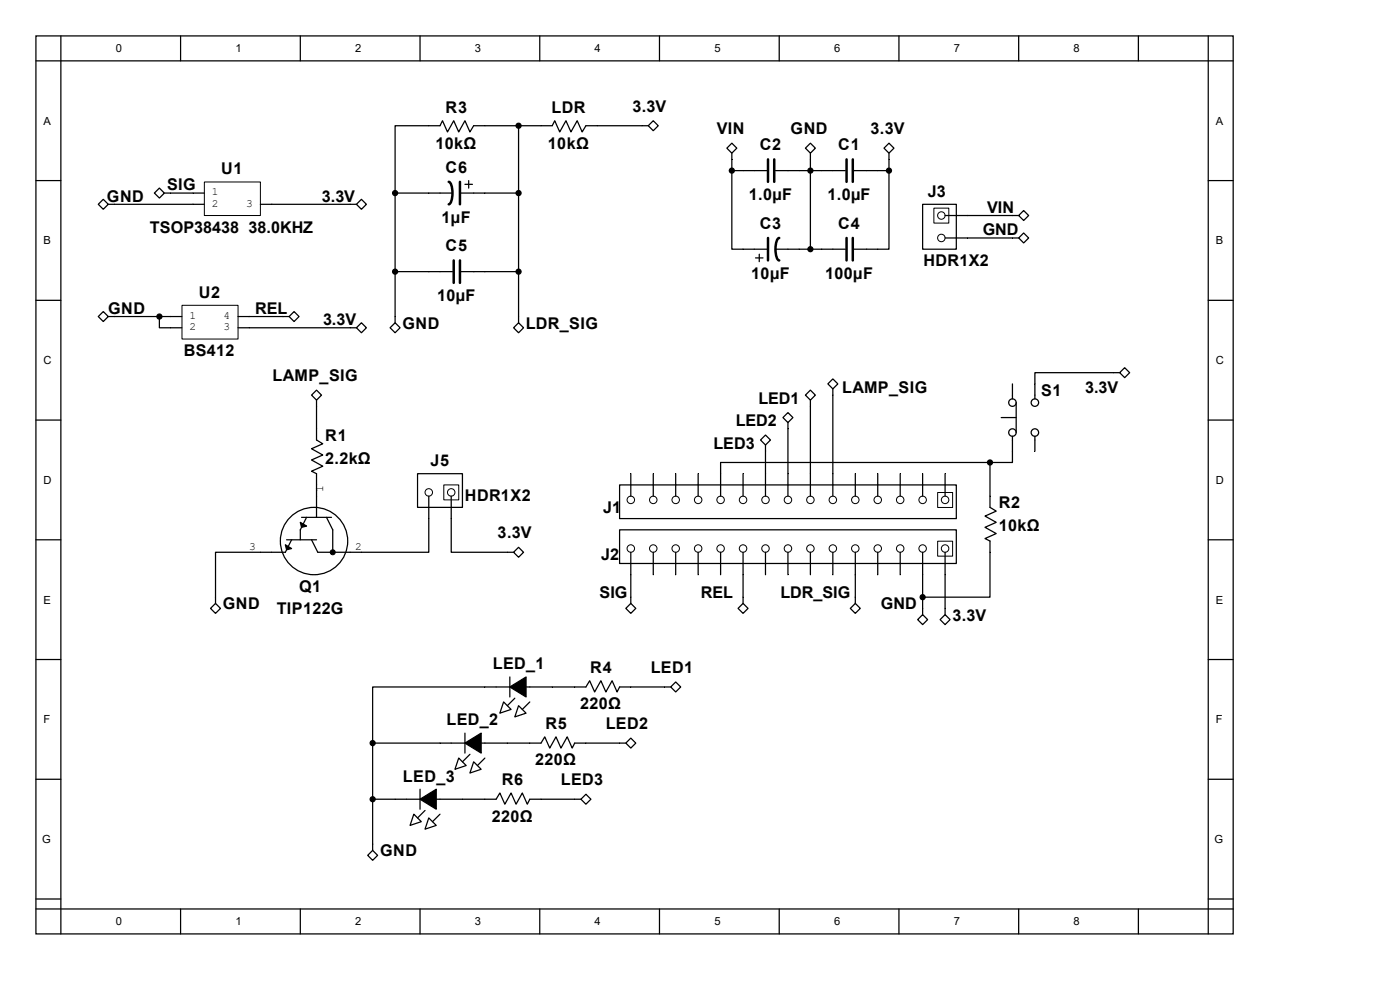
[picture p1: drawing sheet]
<svg xmlns="http://www.w3.org/2000/svg" width="297mm" height="210mm" viewBox="0 0 297 210" stroke-linecap="round" stroke-linejoin="round" font-family="sans-serif">
<g fill="none" stroke="#000" stroke-width=".26">
<path d="M7.6 7.6h254v190.5h-254zM7.6 12.9h254M12.9 7.6v190.5M38.3 7.6v5.3M63.7 7.6v5.3M89.1 7.6v5.3M114.5 7.6v5.3M139.9 7.6v5.3M165.3 7.6v5.3M190.7 7.6v5.3M216.1 7.6v5.3M241.5 7.6v5.3"/>
<path d="M256.3 7.6v190.5M7.6 38.3h5.3M33.8 39.9l1.1 1.1-1.1 1-1-1zM98.6 39.1h1.6M99.4 38.3v1.6M110 26.7v41.8M137.5 26.7l1.1-1.1 1 1.1-1 1zM137.5 26.7h-13.2l-.8 1.3-1.1-2.4-1.3 2.4-1-2.4-1.4 2.4-1-2.4-.5 1.1h-16.7l-.8 1.3-1.1-2.4-1.3 2.4-1-2.4-1.4 2.4-1-2.4-.6 1.1h-9.5v14.3M154.2 31.4l1.1-1 1 1-1 1.1zM155.3 36.2v16.7h7.6M155.3 32.5v3.7M155.3 36.2h7.4"/>
<path d="M164.5 36.2h14.8M170.9 31.4l1-1 1.1 1-1.1 1.1zM171.9 32.5v20.4M181.2 36.2h7.4M188.6 30.4l1.1 1-1.1 1.1-1.1-1.1zM188.6 36.2v16.7h-7.4M188.6 32.5v3.7M256.3 38.3h5.3M21.9 42.3l1.1 1-1.1 1.1-1.1-1.1zM23 43.3h20.3M34.9 41h8.4M55.2 43.3h20.4"/>
<path d="M76.7 42.3l1 1-1 1.1-1.1-1.1zM83.8 41h12.2M83.8 41v27.5M83.8 57.6h12.2M97.6 41h12.4M97.8 57.6h12.2M160.3 54.7h1.6M161.1 53.9v1.6M164.5 52.9h14.8M195.7 43.3h7.2v9.6h-7.2zM200.5 45.7h15.6M200.5 50.5h15.6"/>
<path d="M216.1 50.5l1.1-1.1 1 1.1-1 1zM216.1 45.7l1.1-1 1 1-1 1.1zM7.6 63.7h5.3M21.9 66.1l1.1 1.1-1.1 1-1.1-1zM23 67.2h15.6M33.8 67.2v2.3h4.8M50.5 67.2h10.8M50.5 69.5h25.1M62.4 66.1l1 1.1-1 1-1.1-1zM75.6 69.5l1.1-1 1 1-1 1.1zM82.8 69.5l1-1 1.1 1-1.1 1.1zM109 69.5l1-1 1.1 1-1.1 1.1z"/>
<path d="M237.5 79.1l1.1-1.1 1.1 1.1-1.1 1zM237.5 79.1h-17.9v5.5M256.3 63.7h5.3M7.6 89.1h5.3M66.1 83.8l1.1-1 1 1-1 1.1zM67.2 84.9v8.4l1.3 .8-2.4 1.1 2.4 1.3-2.4 1.1 2.4 1.3-2.4 1.1 1.1 .5v9.2M161.3 93.3l1.1-1 1.1 1-1.1 1.1zM162.4 94.4v10.9M166.1 88.6l1.1-1.1 1 1.1-1 1zM167.2 89.6v15.7M170.9 83.8l1-1 1.1 1-1.1 1.1zM171.9 84.9v20.4"/>
<path d="M176.7 80.4l1 1-1 1.1-1.1-1.1zM176.7 82.5v22.8M210 98.1v9.5l1.3 .8-2.3 1.1 2.3 1.3-2.3 1.1 2.3 1.3-2.3 1 1 .6v11.9h-14.3M210 98.1h-57.1v7.2M212.4 88.6h3.2M214.8 92.6v5.5h-4.8M214.8 81.4v3.2M215.6 85.4v6.4M219.6 92.6v3.1M256.3 89.1h5.3M7.6 114.5h5.3M60.8 114.5h6.4"/>
<path d="M61.9 114.5l-1.4 2.7h-14.8v10.8M64 109.7h6.3M65 109.7l-1.3 2.7v2.1M69.3 109.7l1.3 2.7v4.8M88.6 100.5h9.5v7.1h-9.5zM91 105.3v11.9h-23.6l-1.3-2.7M95.7 105.3v11.9h13.3M109 117.2l1-1.1 1.1 1.1-1.1 1zM131.4 102.9h71.5v7.1h-71.5zM131.4 112.4h71.5v7.1h-71.5zM133.8 100.5v4.8M133.8 117.2v10.8"/>
<path d="M138.6 100.5v4.8M138.6 117.2v4.7M143.4 100.5v4.8M143.4 117.2v4.7M148.1 100.5v4.8M148.1 117.2v4.7M152.9 117.2v4.7M157.6 100.5v4.8M157.6 117.2v10.8M162.4 117.2v4.7M167.2 117.2v4.7M171.9 117.2v4.7"/>
<path d="M176.7 117.2v4.7M181.5 100.5v4.8M181.5 117.2v10.8M186.2 100.5v4.8M186.2 117.2v4.7M191 100.5v4.8M191 117.2v4.7M195.7 100.5v4.8M195.7 117.2v13.2M200.5 100.5v4.8M200.5 117.2v13.2M256.3 114.5h5.3"/>
<path d="M7.6 139.9h5.3M44.7 129.1l1-1.1 1.1 1.1-1.1 1zM132.8 129.1l1-1.1 1.1 1.1-1.1 1zM156.6 129.1l1-1.1 1.1 1.1-1.1 1zM180.4 129.1l1.1-1.1 1 1.1-1 1zM194.7 131.4l1-1 1.1 1-1.1 1.1zM199.4 131.4l1.1-1 1.1 1-1.1 1.1zM256.3 139.9h5.3M79.1 157.6h35.7l.8-1.3 1 2.4 1.4-2.4 1 2.4 1.3-2.4 1.1 2.4 .5-1.1h10.9M79.1 157.6v22.8M98.6 155.5v4.3M106.8 148.9l1.6 1.6-2.4 .8z"/>
<path d="M108.2 143.6v4.2M109.2 148.1l-1.6 1.6M110 149.7l1.6 1.6-2.4 .8zM112.4 148.9l-1.6 1.6M132.8 157.6l1-1 1.1 1-1.1 1.1zM142.3 145.7l1.1-1 1 1-1 1.1zM142.3 145.7h-10.9l-.5 1.1-1-2.4-1.4 2.4-1-2.4-1.3 2.4-1.1-2.4-.8 1.3h-45.2v11.9M7.6 165.3h5.3M79.1 169.5h26.2l.7-1.3 1.1 2.4 1.3-2.4 1.1 2.4 1.3-2.4 1.1 2.4 .5-1.1h10.8M87.8 172.7l1.6 1.6-2.4 .8zM89.1 167.4v4.3M90.2 171.9l-1.6 1.6"/>
<path d="M91 173.5l1.6 1.6-2.4 .8zM93.3 172.7l-1.5 1.6M97.3 160.8l1.6 1.6-2.4 .8zM99.7 160l-1.6 1.6M100.5 161.6l1.6 1.6-2.4 .8zM102.9 160.8l-1.6 1.6M123.2 169.5l1.1-1 1.1 1-1.1 1.1zM256.3 165.3h5.3M7.6 190.7h5.3M7.6 192.8h254M38.3 192.8v5.3M63.7 192.8v5.3"/>
<path d="M78 181.5l1.1-1.1 1 1.1-1 1zM89.1 192.8v5.3M114.5 192.8v5.3M139.9 192.8v5.3M165.3 192.8v5.3M190.7 192.8v5.3M216.1 192.8v5.3M241.5 192.8v5.3M256.3 190.7h5.3"/>
<circle cx="214.8" cy="85.4" r=".79"/>
<circle cx="214.8" cy="91.8" r=".79"/>
<circle cx="219.6" cy="91.8" r=".79"/>
<circle cx="219.6" cy="85.4" r=".79"/>
<circle cx="66.6" cy="114.8" r="7.1"/>
</g>
<g fill="none" stroke="#000" stroke-width=".21">
<path d="M43.3 38.6h11.9v7.1h-11.9zM198.1 44.2h3.2v3.1h-3.2zM38.6 64.8h11.9v7.1h-11.9zM94.1 102.9h3.2v3.1h-3.2zM198.9 104.5h3.2v3.2h-3.2zM198.9 114.8h3.2v3.2h-3.2z"/>
<circle cx="199.7" cy="50.5" r=".79"/>
<circle cx="199.7" cy="45.7" r=".79"/>
<circle cx="91" cy="104.5" r=".79"/>
<circle cx="95.7" cy="104.5" r=".79"/>
<circle cx="133.8" cy="116.4" r=".79"/>
<circle cx="133.8" cy="106" r=".79"/>
<circle cx="138.6" cy="106" r=".79"/>
<circle cx="138.6" cy="116.4" r=".79"/>
<circle cx="143.4" cy="116.4" r=".79"/>
<circle cx="143.4" cy="106" r=".79"/>
<circle cx="148.1" cy="116.4" r=".79"/>
<circle cx="148.1" cy="106" r=".79"/>
<circle cx="152.9" cy="106" r=".79"/>
<circle cx="152.9" cy="116.4" r=".79"/>
<circle cx="157.6" cy="116.4" r=".79"/>
<circle cx="157.6" cy="106" r=".79"/>
<circle cx="162.4" cy="116.4" r=".79"/>
<circle cx="162.4" cy="106" r=".79"/>
<circle cx="167.2" cy="116.4" r=".79"/>
<circle cx="167.2" cy="106" r=".79"/>
<circle cx="171.9" cy="116.4" r=".79"/>
<circle cx="171.9" cy="106" r=".79"/>
<circle cx="176.7" cy="106" r=".79"/>
<circle cx="176.7" cy="116.4" r=".79"/>
<circle cx="181.5" cy="106" r=".79"/>
<circle cx="181.5" cy="116.4" r=".79"/>
<circle cx="186.2" cy="116.4" r=".79"/>
<circle cx="186.2" cy="106" r=".79"/>
<circle cx="191" cy="106" r=".79"/>
<circle cx="191" cy="116.4" r=".79"/>
<circle cx="195.7" cy="106" r=".79"/>
<circle cx="195.7" cy="116.4" r=".79"/>
<circle cx="200.5" cy="116.4" r=".79"/>
<circle cx="200.5" cy="106" r=".79"/>
</g>
<g fill="#000" stroke="#000" stroke-width=".26">
<path d="M60.5 115.6l1.4 .8-1.1 .2zM63.7 110.8l1.3 .8-1 .3zM98.6 157.6l3.5-2.1v4.3zM108.2 145.7l3.4-2.1v4.2zM89.1 169.5l3.5-2.1v4.3z"/>
<circle cx="110" cy="26.7" r=".53"/>
<circle cx="155.3" cy="36.2" r=".53"/>
<circle cx="171.9" cy="36.2" r=".53"/>
<circle cx="188.6" cy="36.2" r=".53"/>
<circle cx="83.8" cy="57.6" r=".53"/>
<circle cx="83.8" cy="41" r=".53"/>
<circle cx="110" cy="57.6" r=".53"/>
<circle cx="110" cy="41" r=".53"/>
<circle cx="171.9" cy="52.9" r=".53"/>
<circle cx="33.8" cy="67.2" r=".53"/>
<circle cx="210" cy="98.1" r=".53"/>
<circle cx="195.7" cy="126.7" r=".53"/>
<circle cx="79.1" cy="157.6" r=".53"/>
<circle cx="79.1" cy="169.5" r=".53"/>
</g>
<circle cx="70.6" cy="117.2" r=".53" fill="#000" stroke="#000" stroke-width=".21"/>
<path d="M95.2 38.6a2.44 2.44 0 0 1 .8 2.4l-.1 1.2a1.27 1.27 0 0 1-.7 1.1M97.6 38.6v4.7M162.9 33.8v4.8M164.3 33.8v4.8M179.6 33.8v4.8M180.9 33.8v4.8M96.3 55.2v4.8M97.6 55.2v4.8M162.9 50.5v4.7M165.3 50.5a2.44 2.44 0 0 0-.8 2.4l.1 1.2a1.27 1.27 0 0 0 .7 1.1M179.6 50.5v4.7M180.9 50.5v4.7" fill="none" stroke="#000" stroke-width=".53"/>
<g font-size="3.4">
<text x="134.2" y="23.7">3.3V</text>
<text x="94.5" y="24">R3</text>
<text x="117" y="24">LDR</text>
<text x="152.1" y="28.5">VIN</text>
<text x="167.7" y="28.5">GND</text>
<text x="184.7" y="28.5">3.3V</text>
<text x="92.4" y="31.7">10kΩ</text>
<text x="116.2" y="31.7">10kΩ</text>
<text x="161.2" y="31.9">C2</text>
<text x="177.8" y="31.9">C1</text>
<text x="35.4" y="40.4">SIG</text>
<text x="46.9" y="37">U1</text>
<text x="94.5" y="36.7">C6</text>
<text x="196.8" y="41.7">J3</text>
<text x="22.7" y="42.8">GND</text>
<text x="68.3" y="42.8">3.3V</text>
<text x="93.7" y="47.3">1µF</text>
<text x="158.9" y="42.5">1.0µF</text>
<text x="175.6" y="42.5">1.0µF</text>
<text x="209.4" y="45.2">VIN</text>
<text x="31.8" y="49.4">TSOP38438 38.0KHZ</text>
<text x="94.5" y="53.3">C5</text>
<text x="161.2" y="48.6">C3</text>
<text x="177.8" y="48.6">C4</text>
<text x="208.5" y="49.9">GND</text>
<text x="159.4" y="59.2">10µF</text>
<text x="175" y="59.2">100µF</text>
<text x="195.9" y="56.5">HDR1X2</text>
<text x="42.2" y="63.2">U2</text>
<text x="92.7" y="63.9">10µF</text>
<text x="22.9" y="66.6">GND</text>
<text x="54.1" y="66.6">REL</text>
<text x="68.5" y="69">3.3V</text>
<text x="85.4" y="69.8">GND</text>
<text x="111.5" y="69.8">LDR_SIG</text>
<text x="39" y="75.6">BS412</text>
<text x="57.8" y="80.9">LAMP_SIG</text>
<text x="178.6" y="83.3">LAMP_SIG</text>
<text x="230.2" y="83.3">3.3V</text>
<text x="160.9" y="85.6">LED1</text>
<text x="220.9" y="84">S1</text>
<text x="69" y="93.6">R1</text>
<text x="151.4" y="95.2">LED3</text>
<text x="156.1" y="90.4">LED2</text>
<text x="69" y="98.3">2.2kΩ</text>
<text x="91.4" y="98.8">J5</text>
<text x="98.6" y="106.3">HDR1X2</text>
<text x="211.9" y="107.9">R2</text>
<text x="128" y="108.9">J1</text>
<text x="211.9" y="112.6">10kΩ</text>
<text x="105.6" y="114.2">3.3V</text>
<text x="127.6" y="118.7">J2</text>
<text x="63.5" y="125.6">Q1</text>
<text x="47.3" y="129.3">GND</text>
<text x="58.7" y="130.3">TIP122G</text>
<text x="127.2" y="126.9">SIG</text>
<text x="148.7" y="126.9">REL</text>
<text x="165.6" y="126.9">LDR_SIG</text>
<text x="186.9" y="129.3">GND</text>
<text x="202.1" y="131.7">3.3V</text>
<text x="104.5" y="142">LED_1</text>
<text x="125.2" y="142.8">R4</text>
<text x="138" y="142.8">LED1</text>
<text x="94.7" y="153.9">LED_2</text>
<text x="115.7" y="154.7">R5</text>
<text x="123.1" y="150.5">220Ω</text>
<text x="128.5" y="154.7">LED2</text>
<text x="85.5" y="165.8">LED_3</text>
<text x="106.5" y="166.6">R6</text>
<text x="113.5" y="162.3">220Ω</text>
<text x="119" y="166.6">LED3</text>
<text x="104.4" y="174.3">220Ω</text>
<text x="80.6" y="181.7">GND</text>
</g>
<g font-size="2.4">
<text x="24.6" y="11.1">0</text>
<text x="50" y="11.1">1</text>
<text x="75.4" y="11.1">2</text>
<text x="100.8" y="11.1">3</text>
<text x="126.2" y="11.1">4</text>
<text x="151.6" y="11.1">5</text>
<text x="177" y="11.1">6</text>
<text x="202.4" y="11.1">7</text>
<text x="227.8" y="11.1">8</text>
<text x="9.2" y="26.5">A</text>
<text x="257.9" y="26.5">A</text>
<text x="44.9" y="41.4">1</text>
<text x="44.9" y="43.8">2</text>
<text x="52.2" y="43.8">3</text>
<text x="9.2" y="51.9">B</text>
<text x="257.9" y="51.9">B</text>
<text x="40.2" y="67.6">1</text>
<text x="40.2" y="70">2</text>
<text x="47.4" y="70">3</text>
<text x="47.4" y="67.6">4</text>
<text x="9.2" y="77.3">C</text>
<text x="257.9" y="77.3">C</text>
<text x="9.2" y="102.7">D</text>
<text x="68.5" y="104.4" transform="rotate(-90 68.5 104.4)">1</text>
<text x="257.9" y="102.7">D</text>
<text x="52.9" y="116.8">3</text>
<text x="75.4" y="116.8">2</text>
<text x="9.2" y="128.1">E</text>
<text x="257.9" y="128.1">E</text>
<text x="9.2" y="153.5">F</text>
<text x="257.9" y="153.5">F</text>
<text x="8.9" y="178.9">G</text>
<text x="257.6" y="178.9">G</text>
<text x="24.6" y="196.3">0</text>
<text x="50" y="196.3">1</text>
<text x="75.4" y="196.3">2</text>
<text x="100.8" y="196.3">3</text>
<text x="126.2" y="196.3">4</text>
<text x="151.6" y="196.3">5</text>
<text x="177" y="196.3">6</text>
<text x="202.4" y="196.3">7</text>
<text x="227.8" y="196.3">8</text>
</g>
</svg>
